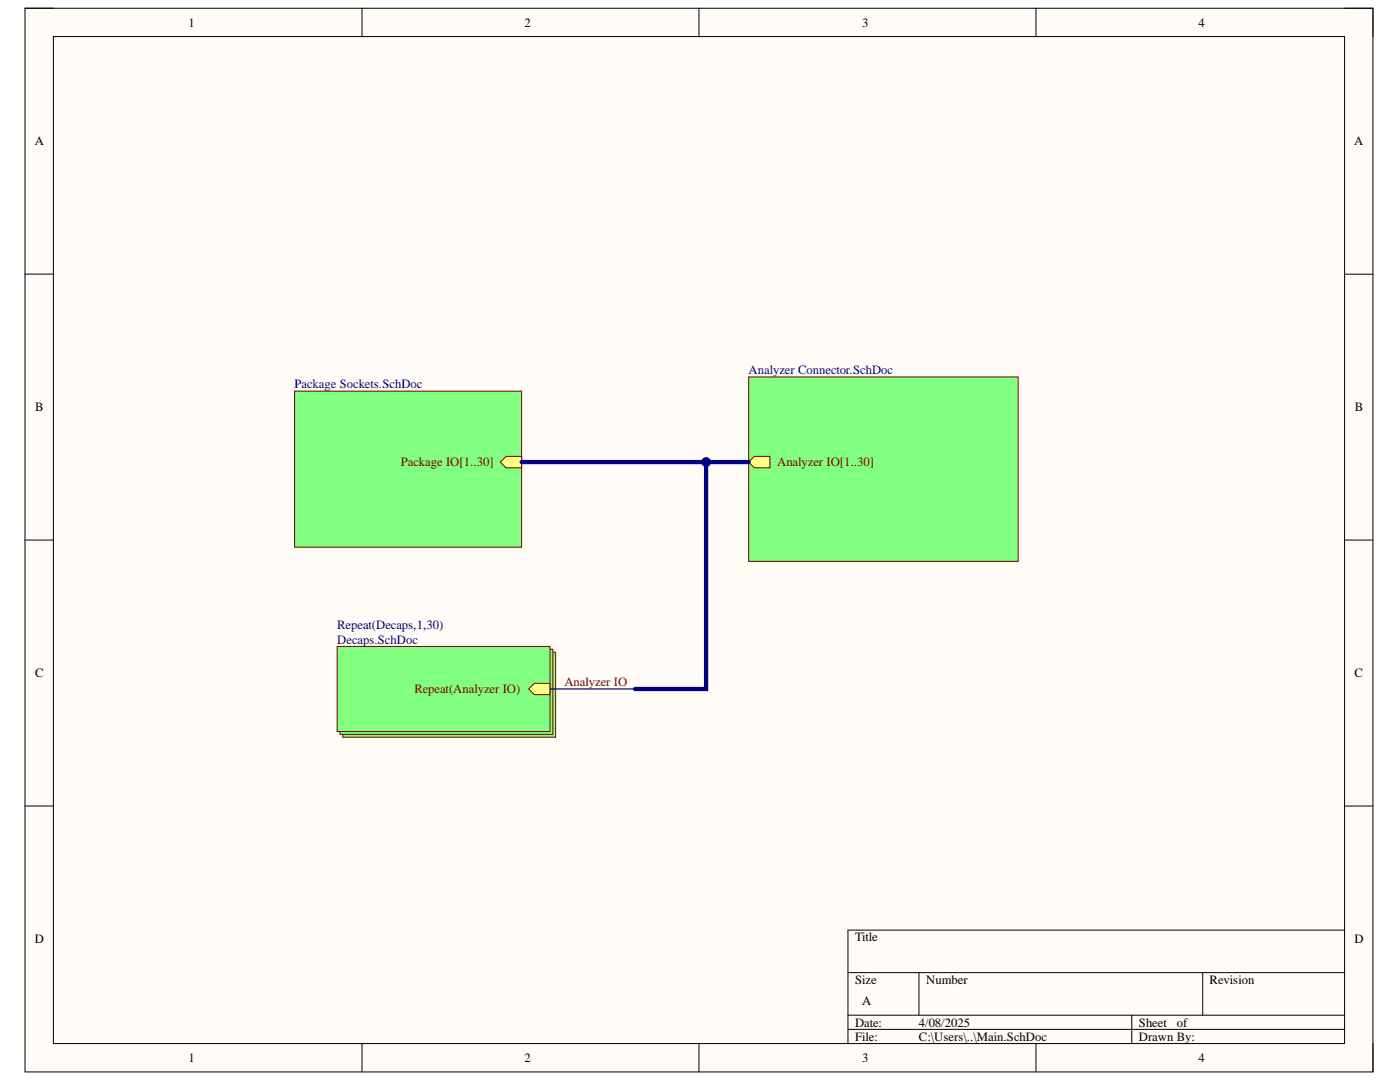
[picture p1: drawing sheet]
<svg xmlns="http://www.w3.org/2000/svg" width="279mm" height="216mm" viewBox="0 0 279 216" stroke-linecap="round" stroke-linejoin="round" font-family="sans-serif">
<path d="M5 1.6h269v212.3h-269z" fill-rule="evenodd" fill="#fffcf8"/>
<path d="M5 1.6h269v212.3h-269z" fill="none" stroke="#000" stroke-width=".2"/>
<path d="M10.7 7.3h257.6v200.9h-257.6z" fill-rule="evenodd" fill="#fffcf8"/>
<g fill="none" stroke="#000" stroke-width=".2">
<path d="M5 1.6h5.7M10.7 7.3h257.6v200.9h-257.6zM72.2 1.6v5.7M139.5 1.6v5.7M206.8 1.6v5.7M268.3 1.6h5.7v5.7M5 54.7h5.7M268.3 54.7h5.7M5 107.8h5.7M268.3 107.8h5.7M5 160.8h5.7M268.3 160.8h5.7"/>
<path d="M169.2 194.1h99.1M183.4 194.1v8.5M240 194.1v8.5M268.3 185.6h-99.1v22.6M72.2 208.2v5.7M139.5 208.2v5.7M169.2 202.6h99.1M169.2 205.4h99.1M206.8 208.2v5.7M225.9 202.6v5.6M274 208.2v5.7"/>
</g>
<path d="M58.8 78.1h45.3v31.1h-45.3z" fill-rule="evenodd" fill="#80ff80"/>
<path d="M58.8 78.1h45.3v31.1h-45.3z" fill="none" stroke="#800000" stroke-width=".2"/>
<path d="M99.9 92.2l1.1-1.1h3.1v2.2h-3.1z" fill-rule="evenodd" fill="#ffff80"/>
<path d="M99.9 92.2l1.1-1.1h3.1v2.2h-3.1z" fill="none" stroke="#800000" stroke-width=".2"/>
<path d="M149.4 75.2h53.8v36.8h-53.8z" fill-rule="evenodd" fill="#80ff80"/>
<path d="M149.4 75.2h53.8v36.8h-53.8z" fill="none" stroke="#800000" stroke-width=".2"/>
<path d="M149.4 92.2l1.1-1.1h3.2v2.2h-3.2z" fill-rule="evenodd" fill="#ffff80"/>
<path d="M149.4 92.2l1.1-1.1h3.2v2.2h-3.2z" fill="none" stroke="#800000" stroke-width=".2"/>
<path d="M104.1 92.2h45.3" fill="none" stroke="#000080" stroke-width=".85"/>
<circle cx="140.9" cy="92.2" r=".85" fill="#000080"/>
<circle cx="140.9" cy="92.2" r=".85" fill="none" stroke="#000080" stroke-width=".2"/>
<path d="M68.4 130.1h42.5v17h-42.5z" fill-rule="evenodd" fill="#80ff80"/>
<path d="M68.4 130.1h42.5v17h-42.5z" fill="none" stroke="#800000" stroke-width=".2"/>
<path d="M67.9 129.6h42.4v16.9h-42.4z" fill-rule="evenodd" fill="#80ff80"/>
<path d="M67.9 129.6h42.4v16.9h-42.4z" fill="none" stroke="#800000" stroke-width=".2"/>
<path d="M67.3 129h42.5v17h-42.5z" fill-rule="evenodd" fill="#80ff80"/>
<path d="M67.3 129h42.5v17h-42.5z" fill="none" stroke="#800000" stroke-width=".2"/>
<path d="M105.5 137.5l1.2-1.2h3.1v2.3h-3.1z" fill-rule="evenodd" fill="#ffff80"/>
<path d="M105.5 137.5l1.2-1.2h3.1v2.3h-3.1z" fill="none" stroke="#800000" stroke-width=".2"/>
<path d="M140.9 92.2v45.3h-14.1" fill="none" stroke="#000080" stroke-width=".85"/>
<circle cx="140.9" cy="92.2" r=".85" fill="#000080"/>
<circle cx="140.9" cy="92.2" r=".85" fill="none" stroke="#000080" stroke-width=".2"/>
<path d="M109.8 137.5h17" fill="none" stroke="#000080" stroke-width=".25"/>
<g font-size="2.5">
<text x="37.6" y="5.3">1</text>
<text x="104.7" y="5.3">2</text>
<text x="172.1" y="5.3">3</text>
<text x="239.2" y="5.3">4</text>
<text x="6.9" y="29">A</text>
<text x="270.2" y="29">A</text>
<text x="7" y="82.1">B</text>
<text x="270.4" y="82.1">B</text>
<text x="7" y="135.1">C</text>
<text x="270.3" y="135.1">C</text>
<text x="6.9" y="188.2">D</text>
<text x="170.6" y="187.9">Title</text>
<text x="270.3" y="188.2">D</text>
<text x="170.6" y="196.3">Size</text>
<text x="184.8" y="196.3">Number</text>
<text x="241.4" y="196.3">Revision</text>
<text x="172.1" y="200.6">A</text>
<text x="170.6" y="204.9">Date:</text>
<text x="170.6" y="207.6">File:</text>
<text x="183.4" y="204.9">4/08/2025</text>
<text x="183.4" y="207.6">C:\Users\..\Main.SchDoc</text>
<text x="227.3" y="204.9">Sheet</text>
<text x="227.3" y="207.6">Drawn By:</text>
<text x="234.9" y="204.9">of</text>
<text x="37.6" y="211.9">1</text>
<text x="104.7" y="211.9">2</text>
<text x="172.1" y="211.9">3</text>
<text x="239.2" y="211.9">4</text>
</g>
<g font-size="2.5" fill="#000080">
<text x="58.8" y="77.5">Package Sockets.SchDoc</text>
<text x="149.4" y="74.6">Analyzer Connector.SchDoc</text>
<text x="67.3" y="125.6">Repeat(Decaps,1,30)</text>
<text x="67.3" y="128.5">Decaps.SchDoc</text>
</g>
<g font-size="2.5" fill="#800000">
<text x="80" y="93.1">Package IO[1..30]</text>
<text x="155.1" y="93.1">Analyzer IO[1..30]</text>
<text x="112.6" y="136.9">Analyzer IO</text>
<text x="82.7" y="138.3">Repeat(Analyzer IO)</text>
</g>
</svg>
